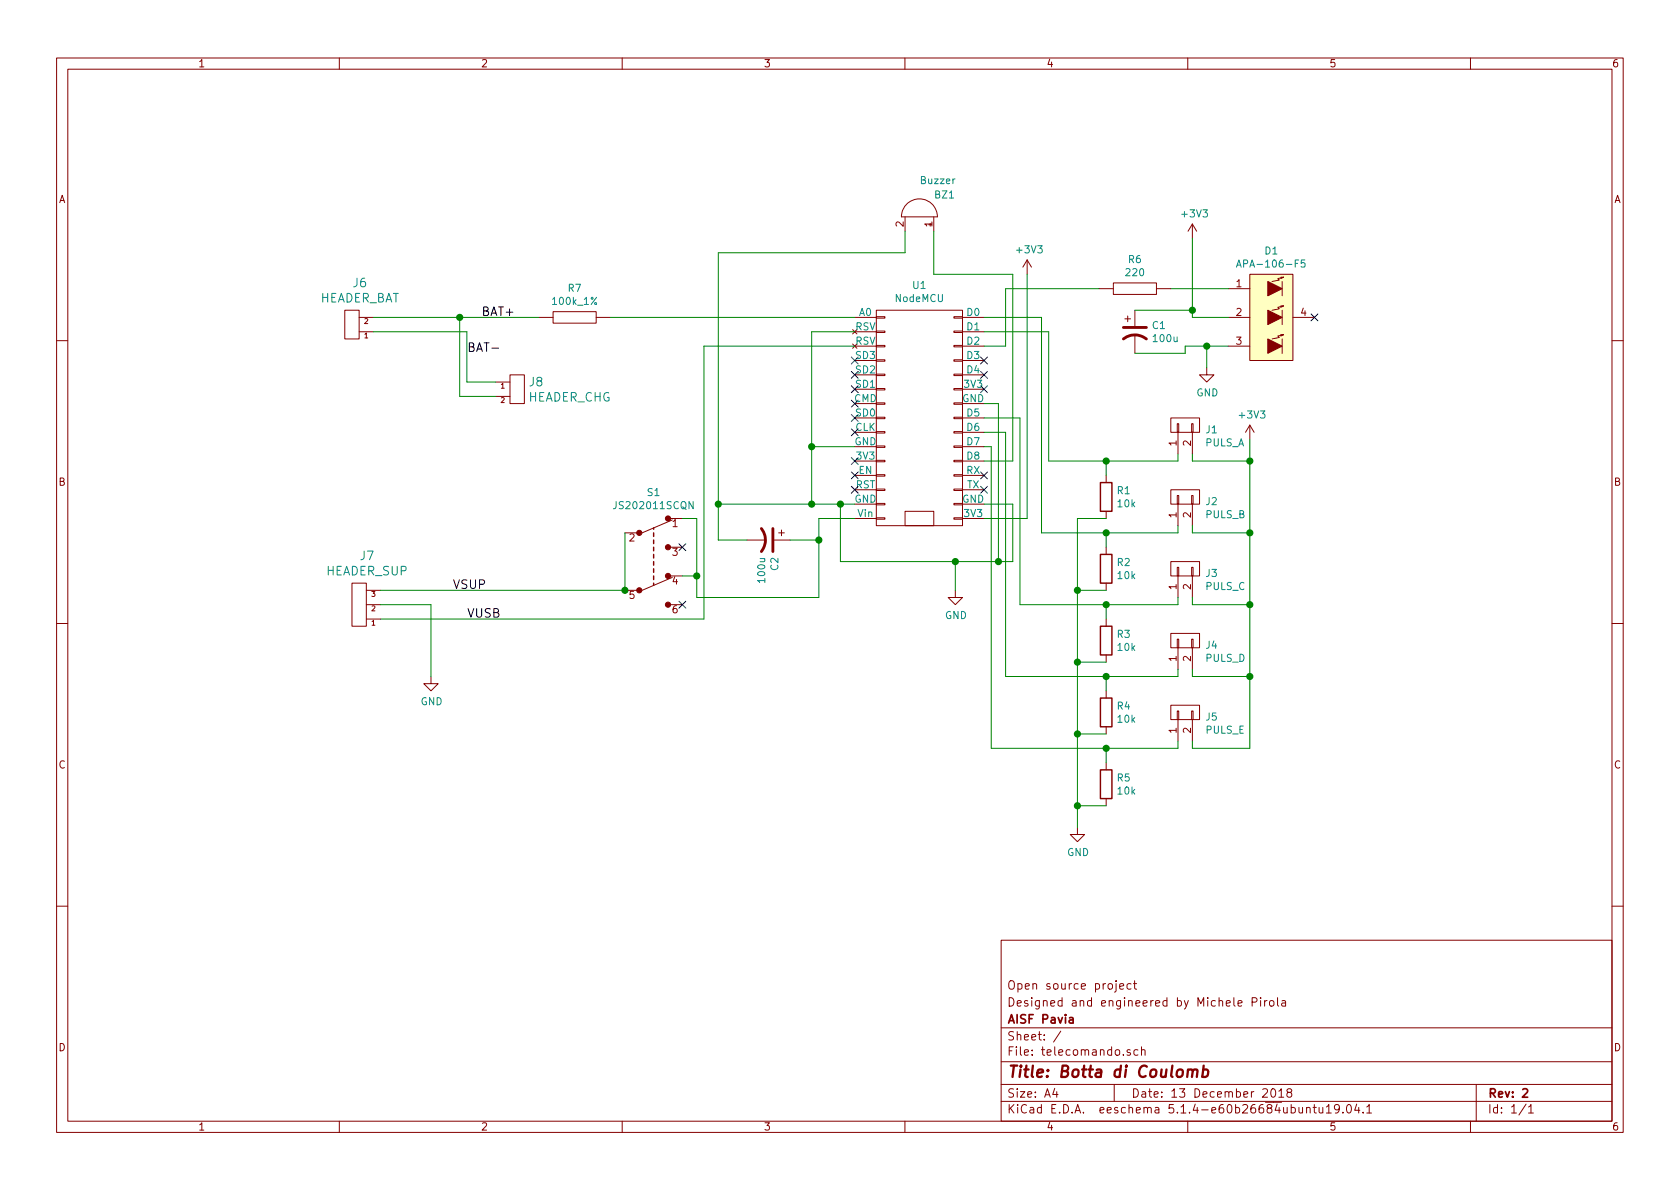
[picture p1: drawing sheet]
EESchema Schematic File Version 4
LIBS:telecomando-cache
EELAYER 26 0
EELAYER END
$Descr A4 11693 8268
encoding utf-8
Sheet 1 1
Title "Botta di Coulomb"
Date "13 December 2018"
Rev "2"
Comp "AISF Pavia"
Comment1 "Designed and engineered by Michele Pirola"
Comment2 "Open source project"
Comment3 ""
Comment4 ""
$EndDescr
$Comp
L telecomando-rescue:NodeMCU_Amica_R2 U1
U 1 1
P 6400 2900
F 0 "U1" H 6400 3825 50  0000 C CNN
F 1 "NodeMCU" H 6400 3734 50  0000 C CNN
F 2 "ESP8266:NodeMCU-LoLinV3" H 6650 2900 50  0001 C CNN
F 3 "" H 6650 2900 50  0000 C CNN
	1    6400 2900
	1    0    0    -1  
$EndComp
$Comp
L power1:GND #PWR01
U 1 1
P 6650 4100
F 0 "#PWR01" H 6650 3850 50  0001 C CNN
F 1 "GND" H 6655 3927 50  0000 C CNN
F 2 "" H 6650 4100 50  0001 C CNN
F 3 "" H 6650 4100 50  0001 C CNN
	1    6650 4100
	1    0    0    -1  
$EndComp
$Comp
L telecomando-rescue:R R1
U 1 1
P 7700 3450
F 0 "R1" H 7770 3496 50  0000 L CNN
F 1 "10k" H 7770 3405 50  0000 L CNN
F 2 "Resistor_SMD:R_1206_3216Metric_Pad1.42x1.75mm_HandSolder" V 7630 3450 50  0001 C CNN
F 3 "" H 7700 3450 50  0001 C CNN
	1    7700 3450
	1    0    0    -1  
$EndComp
$Comp
L telecomando-rescue:R R2
U 1 1
P 7700 3950
F 0 "R2" H 7770 3996 50  0000 L CNN
F 1 "10k" H 7770 3905 50  0000 L CNN
F 2 "Resistor_SMD:R_1206_3216Metric_Pad1.42x1.75mm_HandSolder" V 7630 3950 50  0001 C CNN
F 3 "" H 7700 3950 50  0001 C CNN
	1    7700 3950
	1    0    0    -1  
$EndComp
$Comp
L telecomando-rescue:R R3
U 1 1
P 7700 4450
F 0 "R3" H 7770 4496 50  0000 L CNN
F 1 "10k" H 7770 4405 50  0000 L CNN
F 2 "Resistor_SMD:R_1206_3216Metric_Pad1.42x1.75mm_HandSolder" V 7630 4450 50  0001 C CNN
F 3 "" H 7700 4450 50  0001 C CNN
	1    7700 4450
	1    0    0    -1  
$EndComp
$Comp
L telecomando-rescue:R R4
U 1 1
P 7700 4950
F 0 "R4" H 7770 4996 50  0000 L CNN
F 1 "10k" H 7770 4905 50  0000 L CNN
F 2 "Resistor_SMD:R_1206_3216Metric_Pad1.42x1.75mm_HandSolder" V 7630 4950 50  0001 C CNN
F 3 "" H 7700 4950 50  0001 C CNN
	1    7700 4950
	1    0    0    -1  
$EndComp
$Comp
L telecomando-rescue:R R5
U 1 1
P 7700 5450
F 0 "R5" H 7770 5496 50  0000 L CNN
F 1 "10k" H 7770 5405 50  0000 L CNN
F 2 "Resistor_SMD:R_1206_3216Metric_Pad1.42x1.75mm_HandSolder" V 7630 5450 50  0001 C CNN
F 3 "" H 7700 5450 50  0001 C CNN
	1    7700 5450
	1    0    0    -1  
$EndComp
$Comp
L power1:GND #PWR02
U 1 1
P 7500 5750
F 0 "#PWR02" H 7500 5500 50  0001 C CNN
F 1 "GND" H 7505 5577 50  0000 C CNN
F 2 "" H 7500 5750 50  0001 C CNN
F 3 "" H 7500 5750 50  0001 C CNN
	1    7500 5750
	1    0    0    -1  
$EndComp
$Comp
L power1:+3V3 #PWR03
U 1 1
P 7150 1900
F 0 "#PWR03" H 7150 1750 50  0001 C CNN
F 1 "+3V3" H 7165 2073 50  0000 C CNN
F 2 "" H 7150 1900 50  0001 C CNN
F 3 "" H 7150 1900 50  0001 C CNN
	1    7150 1900
	1    0    0    -1  
$EndComp
$Comp
L power1:+3V3 #PWR04
U 1 1
P 8700 3050
F 0 "#PWR04" H 8700 2900 50  0001 C CNN
F 1 "+3V3" H 8715 3223 50  0000 C CNN
F 2 "" H 8700 3050 50  0001 C CNN
F 3 "" H 8700 3050 50  0001 C CNN
	1    8700 3050
	1    0    0    -1  
$EndComp
NoConn ~ 6850 3300
NoConn ~ 6850 3400
NoConn ~ 6850 2700
NoConn ~ 5950 2500
NoConn ~ 5950 2600
NoConn ~ 5950 2700
NoConn ~ 5950 2800
NoConn ~ 5950 2900
NoConn ~ 5950 3000
NoConn ~ 5950 3200
NoConn ~ 5950 3300
NoConn ~ 5950 3400
$Comp
L telecomando-rescue:CONN_01X02 J1
U 1 1
P 8250 2950
F 0 "J1" V 8215 2812 50  0000 R CNN
F 1 "PULS_A" V 8124 2812 50  0000 R CNN
F 2 "Button_Switch_THT:SW_PUSH-12mm" H 8250 2950 50  0001 C CNN
F 3 "" H 8250 2950 50  0001 C CNN
	1    8250 2950
	0    -1   -1   0   
$EndComp
$Comp
L telecomando-rescue:CONN_01X02 J2
U 1 1
P 8250 3450
F 0 "J2" V 8215 3312 50  0000 R CNN
F 1 "PULS_B" V 8124 3312 50  0000 R CNN
F 2 "Button_Switch_THT:SW_PUSH-12mm" H 8250 3450 50  0001 C CNN
F 3 "" H 8250 3450 50  0001 C CNN
	1    8250 3450
	0    -1   -1   0   
$EndComp
$Comp
L telecomando-rescue:CONN_01X02 J3
U 1 1
P 8250 3950
F 0 "J3" V 8215 3812 50  0000 R CNN
F 1 "PULS_C" V 8124 3812 50  0000 R CNN
F 2 "Button_Switch_THT:SW_PUSH-12mm" H 8250 3950 50  0001 C CNN
F 3 "" H 8250 3950 50  0001 C CNN
	1    8250 3950
	0    -1   -1   0   
$EndComp
$Comp
L telecomando-rescue:CONN_01X02 J4
U 1 1
P 8250 4450
F 0 "J4" V 8215 4312 50  0000 R CNN
F 1 "PULS_D" V 8124 4312 50  0000 R CNN
F 2 "Button_Switch_THT:SW_PUSH-12mm" H 8250 4450 50  0001 C CNN
F 3 "" H 8250 4450 50  0001 C CNN
	1    8250 4450
	0    -1   -1   0   
$EndComp
$Comp
L telecomando-rescue:CONN_01X02 J5
U 1 1
P 8250 4950
F 0 "J5" V 8215 4812 50  0000 R CNN
F 1 "PULS_E" V 8124 4812 50  0000 R CNN
F 2 "Button_Switch_THT:SW_PUSH-12mm" H 8250 4950 50  0001 C CNN
F 3 "" H 8250 4950 50  0001 C CNN
	1    8250 4950
	0    -1   -1   0   
$EndComp
NoConn ~ 6850 2600
$Comp
L power1:GND #PWR06
U 1 1
P 8400 2550
F 0 "#PWR06" H 8400 2300 50  0001 C CNN
F 1 "GND" H 8405 2377 50  0000 C CNN
F 2 "" H 8400 2550 50  0001 C CNN
F 3 "" H 8400 2550 50  0001 C CNN
	1    8400 2550
	1    0    0    -1  
$EndComp
NoConn ~ 9150 2200
$Comp
L telecomando-rescue:Buzzer BZ1
U 1 1
P 6400 1500
F 0 "BZ1" V 6550 1600 50  0000 L CNN
F 1 "Buzzer" V 6650 1500 50  0000 L CNN
F 2 "digikey-footprints:Piezo_Transducer_THT_PS1240P02BT" V 6375 1600 50  0001 C CNN
F 3 "" V 6375 1600 50  0001 C CNN
	1    6400 1500
	0    1    -1   0   
$EndComp
$Comp
L telecomando-rescue:CP1 C1
U 1 1
P 7900 2300
F 0 "C1" H 8015 2346 50  0000 L CNN
F 1 "100u" H 8015 2255 50  0000 L CNN
F 2 "Capacitor_THT:C_Radial_D5.0mm_H7.0mm_P2.00mm" H 7900 2300 50  0001 C CNN
F 3 "" H 7900 2300 50  0001 C CNN
	1    7900 2300
	1    0    0    -1  
$EndComp
NoConn ~ 6850 2500
Wire Wire Line
	7150 3600 6850 3600
Wire Wire Line
	7150 1900 7150 3600
Wire Wire Line
	7700 3200 7700 3300
Wire Wire Line
	7300 3200 7700 3200
Wire Wire Line
	7700 3800 7700 3700
Wire Wire Line
	7250 3700 7700 3700
Wire Wire Line
	7700 4300 7700 4200
Wire Wire Line
	7100 4200 7700 4200
Wire Wire Line
	7700 4800 7700 4700
Wire Wire Line
	7000 4700 7700 4700
Wire Wire Line
	7700 5300 7700 5200
Wire Wire Line
	6900 5200 7700 5200
Wire Wire Line
	7500 3600 7500 4100
Wire Wire Line
	7500 5600 7700 5600
Wire Wire Line
	7500 5100 7700 5100
Connection ~ 7500 5600
Wire Wire Line
	7500 4600 7700 4600
Connection ~ 7500 5100
Wire Wire Line
	7500 4100 7700 4100
Connection ~ 7500 4600
Wire Wire Line
	7500 3600 7700 3600
Connection ~ 7500 4100
Wire Wire Line
	7300 2300 7300 3200
Connection ~ 7700 3200
Connection ~ 7700 3700
Connection ~ 7700 4200
Connection ~ 7700 4700
Wire Wire Line
	6900 3100 6900 5200
Connection ~ 7700 5200
Wire Wire Line
	8300 3200 8700 3200
Wire Wire Line
	8700 5200 8700 4700
Wire Wire Line
	8300 3700 8700 3700
Connection ~ 8700 3200
Wire Wire Line
	8300 4200 8700 4200
Connection ~ 8700 3700
Wire Wire Line
	8300 4700 8700 4700
Connection ~ 8700 4200
Wire Wire Line
	8300 5200 8700 5200
Connection ~ 8700 4700
Wire Wire Line
	8200 3200 8200 3150
Wire Wire Line
	8300 3150 8300 3200
Wire Wire Line
	8200 3700 8200 3650
Wire Wire Line
	8200 4200 8200 4150
Wire Wire Line
	8200 4700 8200 4650
Wire Wire Line
	8200 5200 8200 5150
Wire Wire Line
	8300 5150 8300 5200
Wire Wire Line
	8300 4650 8300 4700
Wire Wire Line
	8300 4150 8300 4200
Wire Wire Line
	8300 3650 8300 3700
Wire Wire Line
	6950 3900 6950 2800
Wire Wire Line
	6650 3900 6650 4100
Wire Wire Line
	7000 3000 7000 4700
Wire Wire Line
	7250 2200 7250 3700
Wire Wire Line
	7100 2900 7100 4200
Wire Wire Line
	6950 2800 6850 2800
Wire Wire Line
	6950 3900 6650 3900
Wire Wire Line
	5000 3500 5650 3500
Wire Wire Line
	6850 2300 7300 2300
Wire Wire Line
	6850 2900 7100 2900
Wire Wire Line
	6850 3000 7000 3000
Wire Wire Line
	6850 3100 6900 3100
Wire Wire Line
	6850 3200 7050 3200
Wire Wire Line
	7050 3200 7050 1900
Wire Wire Line
	6850 2400 7000 2400
Wire Wire Line
	7000 2400 7000 2000
Wire Wire Line
	6850 2200 7250 2200
$Comp
L power1:+3V3 #PWR0101
U 1 1
P 8300 1650
F 0 "#PWR0101" H 8300 1500 50  0001 C CNN
F 1 "+3V3" H 8315 1823 50  0000 C CNN
F 2 "" H 8300 1650 50  0001 C CNN
F 3 "" H 8300 1650 50  0001 C CNN
	1    8300 1650
	1    0    0    -1  
$EndComp
Wire Wire Line
	7500 5600 7500 5750
Wire Wire Line
	7500 5100 7500 5600
Wire Wire Line
	7500 4600 7500 5100
Wire Wire Line
	7500 4100 7500 4600
Wire Wire Line
	7700 3200 8200 3200
Wire Wire Line
	7700 3700 8200 3700
Wire Wire Line
	7700 4200 8200 4200
Wire Wire Line
	7700 4700 8200 4700
Wire Wire Line
	7700 5200 8200 5200
Wire Wire Line
	8700 3200 8700 3050
Wire Wire Line
	8700 3700 8700 3200
Wire Wire Line
	8700 4200 8700 3700
Wire Wire Line
	8700 4700 8700 4200
$Comp
L telecomando-rescue:CP1 C2
U 1 1
P 5350 3750
F 0 "C2" H 5465 3796 50  0000 L CNN
F 1 "100u" H 5465 3705 50  0000 L CNN
F 2 "Capacitor_THT:C_Radial_D5.0mm_H7.0mm_P2.00mm" H 5350 3750 50  0001 C CNN
F 3 "" H 5350 3750 50  0001 C CNN
	1    5350 3750
	0    1    1    0   
$EndComp
Wire Wire Line
	5700 3750 5700 3600
Wire Wire Line
	5700 3600 5950 3600
Wire Wire Line
	5000 3750 5000 3500
Wire Wire Line
	5000 3750 5200 3750
Connection ~ 5000 3500
Wire Wire Line
	5850 3500 5850 3900
Wire Wire Line
	5850 3900 6650 3900
Connection ~ 5850 3500
Wire Wire Line
	5850 3500 5950 3500
Connection ~ 6650 3900
Wire Wire Line
	5950 2300 5650 2300
Wire Wire Line
	5650 2300 5650 3100
Connection ~ 5650 3500
Wire Wire Line
	5650 3500 5850 3500
Wire Wire Line
	5950 3100 5650 3100
Connection ~ 5650 3100
Wire Wire Line
	5650 3100 5650 3500
Wire Wire Line
	6850 3500 7050 3500
Wire Wire Line
	7050 3500 7050 3900
Wire Wire Line
	7050 3900 6950 3900
Connection ~ 6950 3900
$Comp
L w_connectors:HEADER_2 J6
U 1 1
P 2500 2250
F 0 "J6" H 2494 1963 60  0000 C CNN
F 1 "HEADER_BAT" H 2494 2069 60  0000 C CNN
F 2 "Connector_Wire:SolderWirePad_1x02_P3.81mm_Drill0.8mm" H 2500 2250 60  0001 C CNN
F 3 "" H 2500 2250 60  0000 C CNN
	1    2500 2250
	-1   0    0    1   
$EndComp
$Comp
L w_connectors:HEADER_3 J7
U 1 1
P 2550 4200
F 0 "J7" H 2544 3863 60  0000 C CNN
F 1 "HEADER_SUP" H 2544 3969 60  0000 C CNN
F 2 "Connector_Wire:SolderWirePad_1x03_P3.175mm_Drill0.8mm" H 2550 4200 60  0001 C CNN
F 3 "" H 2550 4200 60  0000 C CNN
	1    2550 4200
	-1   0    0    1   
$EndComp
$Comp
L w_connectors:HEADER_2 J8
U 1 1
P 3550 2700
F 0 "J8" H 3678 2753 60  0000 L CNN
F 1 "HEADER_CHG" H 3678 2647 60  0000 L CNN
F 2 "Connector_Wire:SolderWirePad_1x02_P3.81mm_Drill0.8mm" H 3550 2700 60  0001 C CNN
F 3 "" H 3550 2700 60  0000 C CNN
	1    3550 2700
	1    0    0    -1  
$EndComp
Wire Wire Line
	3250 2300 3250 2650
Wire Wire Line
	3200 2200 3200 2750
$Comp
L power1:GND #PWR0102
U 1 1
P 3000 4700
F 0 "#PWR0102" H 3000 4450 50  0001 C CNN
F 1 "GND" H 3005 4527 50  0000 C CNN
F 2 "" H 3000 4700 50  0001 C CNN
F 3 "" H 3000 4700 50  0001 C CNN
	1    3000 4700
	1    0    0    -1  
$EndComp
Wire Wire Line
	2650 4200 3000 4200
Wire Wire Line
	3000 4200 3000 4700
Wire Wire Line
	4900 2400 5950 2400
Text Label 3250 4300 0    60   ~ 0
VUSB
Wire Wire Line
	2600 2200 3200 2200
Wire Wire Line
	2600 2300 3250 2300
Wire Wire Line
	3250 2650 3450 2650
Wire Wire Line
	3200 2750 3450 2750
Text Label 3350 2200 0    60   ~ 0
BAT+
Text Label 3250 2450 0    60   ~ 0
BAT-
Text Label 3150 4100 0    60   ~ 0
VSUP
$Comp
L pspice1:R R7
U 1 1
P 4000 2200
F 0 "R7" V 3795 2200 50  0000 C CNN
F 1 "100k_1%" V 3886 2200 50  0000 C CNN
F 2 "Resistor_SMD:R_1206_3216Metric_Pad1.42x1.75mm_HandSolder" H 4000 2200 50  0001 C CNN
F 3 "~" H 4000 2200 50  0001 C CNN
	1    4000 2200
	0    1    1    0   
$EndComp
Connection ~ 3200 2200
$Comp
L pspice1:R R6
U 1 1
P 7900 2000
F 0 "R6" V 7695 2000 50  0000 C CNN
F 1 "220" V 7786 2000 50  0000 C CNN
F 2 "Resistor_SMD:R_1206_3216Metric_Pad1.42x1.75mm_HandSolder" H 7900 2000 50  0001 C CNN
F 3 "~" H 7900 2000 50  0001 C CNN
	1    7900 2000
	0    1    1    0   
$EndComp
Wire Wire Line
	3200 2200 3750 2200
Wire Wire Line
	7050 1900 6500 1900
Wire Wire Line
	6500 1900 6500 1600
Wire Wire Line
	5000 1750 6300 1750
Wire Wire Line
	6300 1750 6300 1600
Wire Wire Line
	5000 1750 5000 3500
Wire Wire Line
	5500 3750 5700 3750
Wire Wire Line
	5700 3750 5700 4150
Connection ~ 5700 3750
Wire Wire Line
	4900 2400 4900 4300
Wire Wire Line
	7000 2000 7650 2000
Wire Wire Line
	4250 2200 5950 2200
$Comp
L apa-106:APA-106-F5 D1
U 1 1
P 8850 2200
F 0 "D1" H 8850 2665 50  0000 C CNN
F 1 "APA-106-F5" H 8850 2574 50  0000 C CNN
F 2 "apa-106:APA-106-F8" H 8800 2050 50  0001 C CNN
F 3 "" H 8800 2050 50  0000 C CNN
	1    8850 2200
	-1   0    0    -1  
$EndComp
Wire Wire Line
	8150 2000 8550 2000
Wire Wire Line
	8300 1650 8300 2150
Wire Wire Line
	8300 2200 8550 2200
Wire Wire Line
	7900 2150 8300 2150
Connection ~ 8300 2150
Wire Wire Line
	8300 2150 8300 2200
Wire Wire Line
	7900 2450 8250 2450
Wire Wire Line
	8250 2450 8250 2400
Wire Wire Line
	8250 2400 8400 2400
Wire Wire Line
	8400 2550 8400 2400
Connection ~ 8400 2400
Wire Wire Line
	8400 2400 8550 2400
$Comp
L dk_Slide-Switches:JS202011SCQN S1
U 1 1
P 4550 3900
F 0 "S1" H 4550 4383 50  0000 C CNN
F 1 "JS202011SCQN" H 4550 4292 50  0000 C CNN
F 2 "digikey-footprints:Switch_Slide_JS202011SCQN" H 4750 4100 50  0001 L CNN
F 3 "https://www.ckswitches.com/media/1422/js.pdf" H 4750 4200 60  0001 L CNN
F 4 "401-2002-1-ND" H 4750 4300 60  0001 L CNN "Digi-Key_PN"
F 5 "JS202011SCQN" H 4750 4400 60  0001 L CNN "MPN"
F 6 "Switches" H 4750 4500 60  0001 L CNN "Category"
F 7 "Slide Switches" H 4750 4600 60  0001 L CNN "Family"
F 8 "https://www.ckswitches.com/media/1422/js.pdf" H 4750 4700 60  0001 L CNN "DK_Datasheet_Link"
F 9 "/product-detail/en/c-k/JS202011SCQN/401-2002-1-ND/1640098" H 4750 4800 60  0001 L CNN "DK_Detail_Page"
F 10 "SWITCH SLIDE DPDT 300MA 6V" H 4750 4900 60  0001 L CNN "Description"
F 11 "C&K" H 4750 5000 60  0001 L CNN "Manufacturer"
F 12 "Active" H 4750 5100 60  0001 L CNN "Status"
	1    4550 3900
	1    0    0    -1  
$EndComp
Wire Wire Line
	4350 3700 4350 4100
Connection ~ 4350 4100
Wire Wire Line
	4850 3600 4850 4000
Wire Wire Line
	4850 4000 4750 4000
Wire Wire Line
	4750 3600 4850 3600
Wire Wire Line
	5700 4150 4850 4150
Wire Wire Line
	4850 4150 4850 4000
Connection ~ 4850 4000
NoConn ~ 4750 3800
NoConn ~ 4750 4200
Wire Wire Line
	2650 4300 4900 4300
Wire Wire Line
	2650 4100 4350 4100
$EndSCHEMATC
